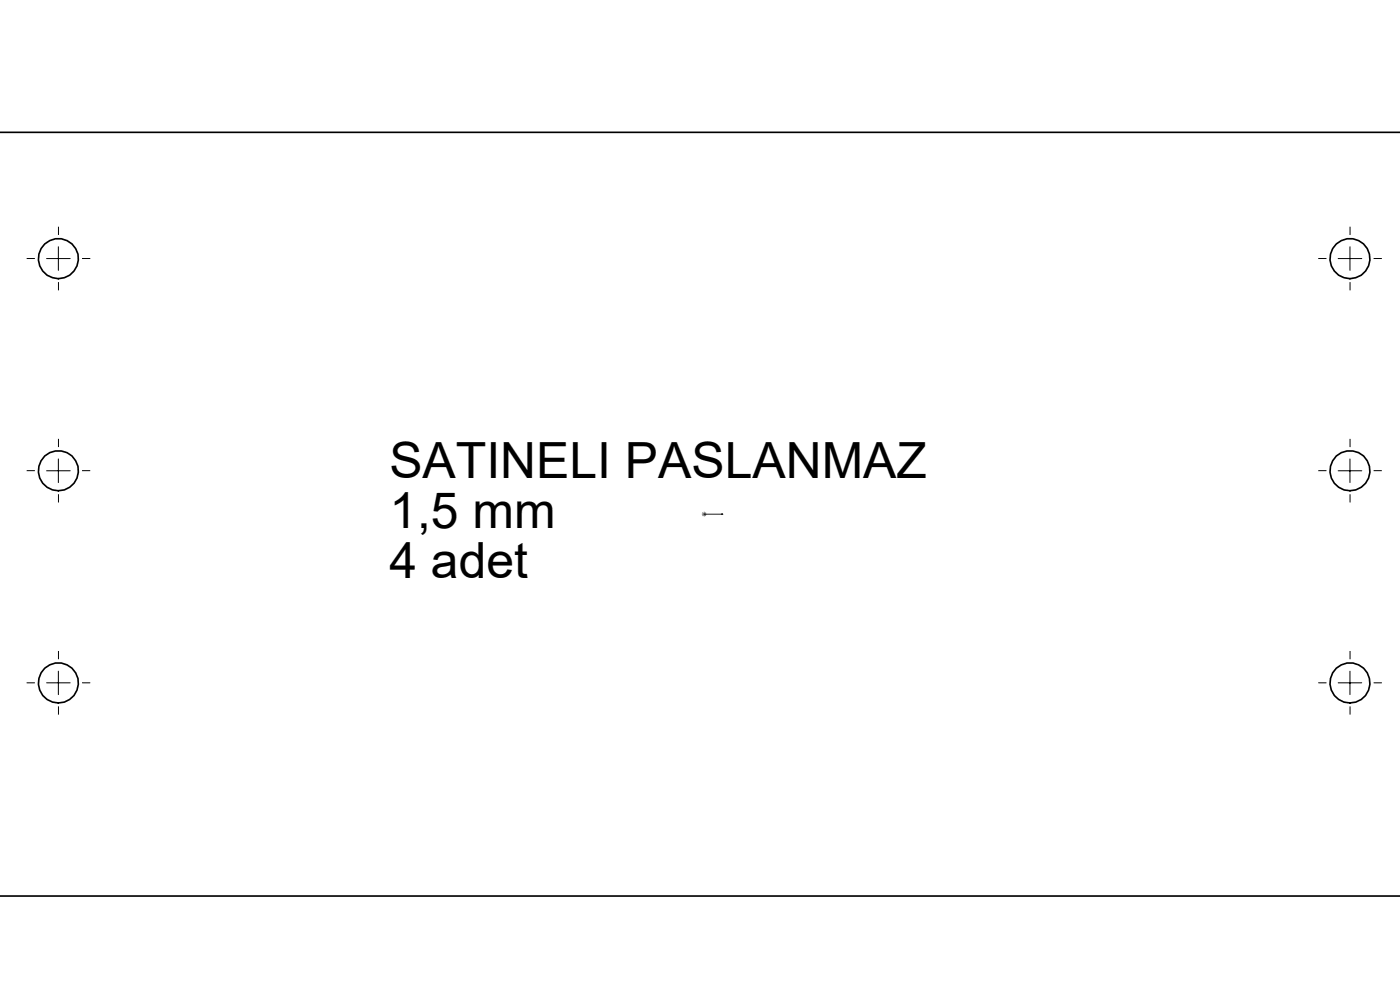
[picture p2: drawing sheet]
<svg xmlns="http://www.w3.org/2000/svg" width="297mm" height="210mm" viewBox="0 0 297 210" stroke-linecap="round" stroke-linejoin="round" font-family="sans-serif">
<g fill="none" stroke="#000" stroke-width=".35">
<path d="M-.1 28.1h297.2M0 190.1h297.1"/>
<circle cx="12.4" cy="54.9" r="4.2"/>
<circle cx="286.4" cy="54.9" r="4.2"/>
<circle cx="12.4" cy="99.9" r="4.2"/>
<circle cx="286.4" cy="99.9" r="4.2"/>
<circle cx="12.4" cy="144.9" r="4.2"/>
<circle cx="286.4" cy="144.9" r="4.2"/>
</g>
<path d="M149.3 109.1h.2zM149.4 109.1h.1M149.4 109.1h4M153.4 109.1h-.4h.4" fill="none" stroke="#00f" stroke-width=".21"/>
<path d="M148.9 109.1h1M149 108.7l.8 .7M149.4 108.5v1.1M149.8 108.7l-.8 .7" fill="none" stroke="#808080" stroke-width=".21"/>
<g fill="none" stroke="#000" stroke-width=".21" stroke-dasharray="15.2 1.3 1.3 1.3" stroke-linecap="butt">
<path d="M7.4 54.8h-1.7M12.4 49.8v-1.7M12.4 59.8v1.8M17.4 54.8h1.8M281.4 54.8h-1.7M286.4 49.8v-1.7M286.4 59.8v1.8M291.4 54.8h1.8M7.4 99.8h-1.7M12.4 94.8v-1.7M17.4 99.8h1.8M281.4 99.8h-1.7"/>
<path d="M286.4 94.8v-1.7M291.4 99.8h1.8M12.4 104.8v1.8M286.4 104.8v1.8M12.4 139.8v-1.7M286.4 139.8v-1.7M7.4 144.8h-1.7M12.4 149.8v1.8M17.4 144.8h1.8M281.4 144.8h-1.7M286.4 149.8v1.8M291.4 144.8h1.8"/>
</g>
<path d="M9.9 54.8h5M12.4 52.3v5.1M283.9 54.8h5M286.4 52.3v5.1M9.9 99.9h5M12.4 97.4v5M283.9 99.9h5M286.4 97.4v5M9.9 144.8h5M12.4 142.4v4.9M283.9 144.8h5M286.4 142.4v4.9" fill="none" stroke="#000" stroke-width=".21"/>
<path d="M153 109.1h.4zM149.3 109.1h.2z" fill="#00f"/>
<g font-size="10.6">
<text x="82.6" y="101.4">SATINELI PASLANMAZ</text>
<text x="82.6" y="112">1,5 mm</text>
<text x="82.6" y="122.5">4 adet</text>
</g>
</svg>
